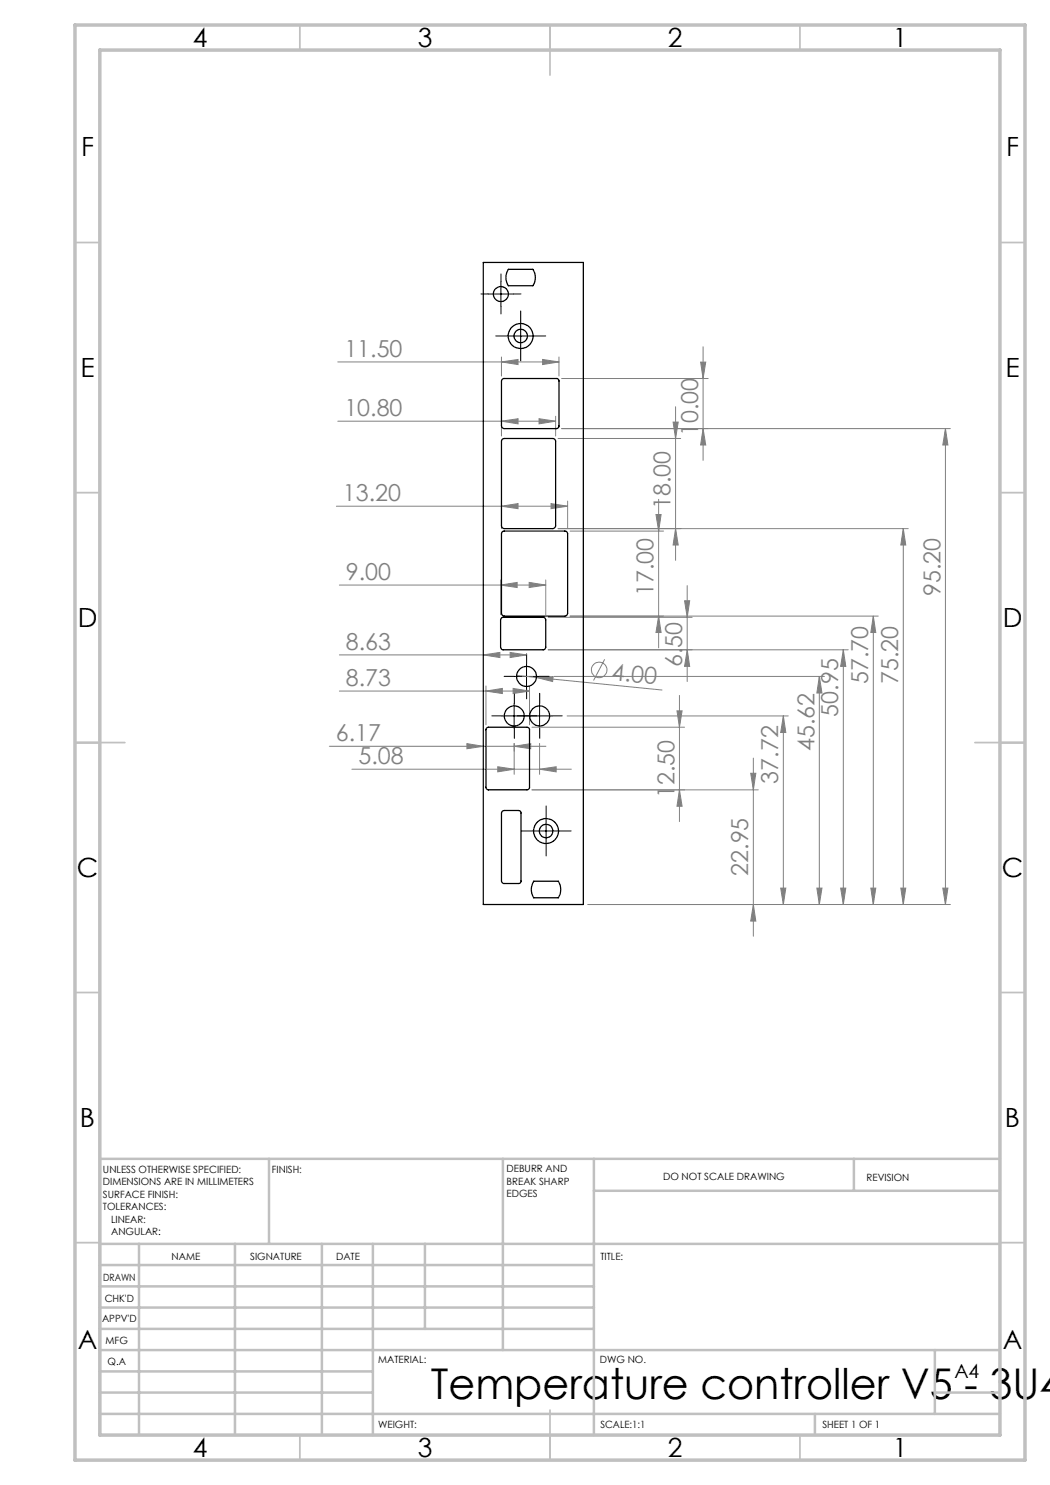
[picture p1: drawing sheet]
<svg xmlns="http://www.w3.org/2000/svg" width="210mm" height="297mm" viewBox="0 0 210 297" stroke-linecap="round" stroke-linejoin="round" font-family="sans-serif">
<g fill="none" stroke="#808080" stroke-width=".2">
<path d="M67.6 72.4h44.2M100.3 72.4l3.3-.5v1zM100.3 71.4v3.8M108.5 71.9l3.3 .5-3.3 .5zM111.8 71.4v3.8M112.3 75.7h29.3M140.1 72.4h1l-.5 3.3zM140.6 69.4v22.7M67.6 84.2h43.5M100.3 84.2l3.3-.5v1.1zM100.3 83.3v3.9M107.8 83.7l3.3 .5-3.3 .6z"/>
<path d="M111.1 83.3v3.9M111.6 87.7h24.5M131.7 99.9v29.7M134.6 84.4h1l-.5 3.3zM135.1 81.3v30.8M140.6 85.7l.5 3.3h-1zM189.1 85.7v95.2M189.1 85.7l.5 3.3h-1zM190.1 85.7h-77.8M67.3 101.2h46.2M67.9 117h41.2M100.1 117l3.3-.5v1z"/>
<path d="M100.1 116v6.9M100.3 101.2l3.3-.5v1zM100.3 100.2v5.5M105.8 116.5l3.3 .5-3.3 .5zM109.1 116v6.9M110.2 100.7l3.3 .5-3.3 .5zM113.5 100.2v5.5M114 106.2h18.7M131.2 102.9h1l-.5 3.3zM135.1 105.7l.5 3.3h-1zM137.4 117.1v19.2M180.7 105.7v75.2"/>
<path d="M180.7 105.7l.5 3.3h-1zM181.6 105.7h-70M67.9 138.2h38M67.9 131h37.4M96.7 131l3.3-.5v1zM97.2 138.2l3.3-.5v1zM97.2 137.2v7.8M102 130.5l3.3 .5-3.3 .5zM102.6 137.7l3.3 .5-3.3 .5zM103.3 135.1l4 .4M105.9 137.2v7.8M107.3 135.5l3.3-.2-.1 1z"/>
<path d="M107.3 135.5l25.1 2.5M109.6 123.5h28.8M110.8 135.3h54.1M120.9 131.9l-2.2 4.2M131.7 123.2l.5 3.3h-1zM135.9 139.1v25.2M136.9 120.2h1l-.5 3.3zM137.4 130l.5 3.3h-1zM163.9 135.3v45.6M163.9 135.3l.5 3.3h-1zM168.7 130v50.9M168.7 130l.5 3.3h-1.1z"/>
<path d="M169.7 130h-60.1M174.7 123.2v57.7M174.7 123.2l.5 3.3h-1zM175.6 123.2h-61.6M65.9 149.3h43.3M70.4 153.8h43.9M93.4 148.7l3.3 .6-3.3 .5zM99.6 153.3l3.2 .5-3.2 .6zM102.8 149.3l3.4-.6v1.1zM102.8 148.7v6.2M106.4 158h45.3M106.4 145.4h30.5"/>
<path d="M107.9 153.8l3.3-.5v1.1zM107.9 148.7v6.2M113.4 143.2h44.3M135.4 142.2h1l-.5 3.2zM135.9 158l.5 3.3h-1zM150.1 154.7h1.1l-.5 3.3zM150.7 151.6v35.7M156.7 143.2v37.7M156.7 143.2l.5 3.3h-1.1zM156.1 177.6h1.1l-.5 3.3zM163.4 177.6h1l-.5 3.3zM168.1 177.6h1.1l-.5 3.3z"/>
<path d="M174.2 177.6h1l-.5 3.3zM180.2 177.6h1l-.5 3.3zM188.6 177.6h1l-.5 3.3zM117.7 180.9h72.4M150.7 180.9l.5 3.3h-1.1z"/>
<circle cx="119.8" cy="134" r="1.57"/>
</g>
<g fill="none" stroke="#000" stroke-width=".2" stroke-dasharray="15.2 1.3 1.3 1.3">
<path d="M97.7 58.8h-1.5M100.2 56.3v-1.5M102.7 58.8h1.5M100.2 61.3v1.5M101.6 67.2h-2.5M104.1 64.7v-2.5M104.1 69.7v2.5M106.6 67.2h2.5M102.8 135.3h-2M105.3 132.8v-2M105.3 137.8v2M107.8 135.3h2"/>
<path d="M100.4 143.2h-2M102.9 140.7v-2M102.9 145.7v2M105.4 143.2h2M105.4 143.2h-2M107.9 140.7v-2M107.9 145.7v2M110.4 143.2h2M106.7 166.2h-2.5M109.2 163.7v-2.5M109.2 168.7v2.5M111.7 166.2h2.5"/>
</g>
<path d="M97.7 58.8h5M100.2 56.3v5M101.6 67.2h5M104.1 64.7v5M102.8 135.3h5M105.3 132.8v5M100.4 143.2h4.9M102.8 140.7v5M105.4 143.2h5M107.9 140.7v5M106.7 166.2h5M109.2 163.7v5" fill="none" stroke="#000" stroke-width=".2"/>
<g fill="none" stroke="#c0c0c0" stroke-width=".35">
<path d="M60 5v5M110 5v10M160 5v5M15 48.5h5M200 48.5h5M15 98.5h5M200 98.5h5M15 148.5h10M195 148.5h10M15 198.5h5M200 198.5h5M15 248.5h5"/>
<path d="M200 248.5h5M60 287v5M110 282v10M160 287v5"/>
</g>
<g fill="none" stroke="#c0c0c0" stroke-width=".5">
<path d="M53.8 231.8v17M100.6 231.8v38.2M118.8 231.8v55.2M118.8 238.2h81.2M170.8 231.8v6.4M200 231.8h-180v55.2M20 248.8h180M20 257.3h98.8M20 253h98.8M27.8 248.8v38.2M47 248.8v38.2M64.4 248.8v38.2"/>
<path d="M74.6 248.8v38.2M85 248.8v17M20 265.8h98.8M20 261.5h98.8M20 278.5h54.6M20 274.3h54.6M20 270h180M187 278.5h13M187 270v12.8M20 282.8h180M163 282.8v4.2"/>
</g>
<path d="M15 5h190v287h-190zM20 10h180v277h-180z" fill="none" stroke="#c0c0c0" stroke-width=".7"/>
<g fill="#808080">
<path d="M107.3 135.5l3.3-.2-.1 1z"/>
<path d="M110.2 100.7l3.3 .5-3.3 .5zM100.3 101.2l3.3-.5v1zM105.8 116.5l3.3 .5-3.3 .5zM100.1 117l3.3-.5v1zM102.6 137.7l3.3 .5-3.3 .5zM97.2 138.2l3.3-.5v1zM102 130.5l3.3 .5-3.3 .5zM96.7 131l3.3-.5v1zM102.8 149.3l3.4-.6v1.1zM93.4 148.7l3.3 .6-3.3 .5z"/>
<path d="M100.3 72.4l3.3-.5v1zM108.5 71.9l3.3 .5-3.3 .5zM100.3 84.2l3.3-.5v1.1zM107.8 83.7l3.3 .5-3.3 .6zM99.6 153.3l3.2 .5-3.2 .6zM107.9 153.8l3.3-.5v1.1z"/>
<path d="M135.9 158l.5 3.3h-1zM135.4 142.2h1l-.5 3.2z"/>
<path d="M137.4 130l.5 3.3h-1zM136.9 120.2h1l-.5 3.3zM131.7 123.2l.5 3.3h-1zM131.2 102.9h1l-.5 3.3zM135.1 105.7l.5 3.3h-1zM134.6 84.4h1l-.5 3.3zM140.6 85.7l.5 3.3h-1zM140.1 72.4h1l-.5 3.3z"/>
<path d="M150.1 154.7h1.1l-.5 3.3zM150.7 180.9l.5 3.3h-1.1zM156.7 143.2l.5 3.3h-1.1zM156.1 177.6h1.1l-.5 3.3zM163.9 135.3l.5 3.3h-1zM163.4 177.6h1l-.5 3.3zM168.7 130l.5 3.3h-1.1zM168.1 177.6h1.1l-.5 3.3zM174.7 123.2l.5 3.3h-1zM174.2 177.6h1l-.5 3.3zM180.7 105.7l.5 3.3h-1zM180.2 177.6h1l-.5 3.3zM189.1 85.7l.5 3.3h-1zM188.6 177.6h1l-.5 3.3z"/>
</g>
<g fill="none" stroke="#000" stroke-width=".25">
<path d="M96.7 52.5h20v128.4h-20zM101.7 53.9h4.9a2.97 2.97 0 0 1 0 3.2h-4.9a2.97 2.97 0 0 1 0-3.2zM100.4 75.9l.3-.2h10.7l.3 .1 .1 .3-.1 9.4-.4 .2h-10.7l-.3-.5v-9zM100.5 87.8l.3-.1h9.8l.4 .2 .1 .3v17l-.2 .4-.3 .1h-9.8l-.5-.3v-17.2zM100.4 106.4l.3-.2h12.4l.3 .2 .1 .3v16l-.3 .5h-12.4l-.5-.3v-16.2zM100.4 123.5h8.5l.2 .5v5.5l-.1 .2-.3 .3-8.3-.1-.3-.4v-5.5zM97.3 145.6l.4-.2h7.7l.4 .2 .1 .3v11.6l-.2 .4-.3 .1h-7.7l-.4-.3-.1-11.8zM100.5 162.2l.3-.1h2.9l.4 .1 .1 .3v13.8l-.4 .4h-3.1l-.4-.3v-13.8zM106.8 176.2h4.9a3 3 0 0 1 0 3.4h-4.9a3 3 0 0 1 0-3.4z"/>
<circle cx="100.2" cy="58.8" r="1.49"/>
<circle cx="104.1" cy="67.2" r="2.51"/>
<circle cx="104.1" cy="67.2" r="1.34"/>
<circle cx="105.3" cy="135.3" r="2.01"/>
<circle cx="102.8" cy="143.2" r="2"/>
<circle cx="107.9" cy="143.2" r="2"/>
<circle cx="109.2" cy="166.2" r="1.35"/>
<circle cx="109.2" cy="166.2" r="2.51"/>
</g>
<text font-size="8.5" x="86.2" y="279.7">Temperature controller V5 - 3U4</text>
<g font-size="5.3">
<text x="38.5" y="9.5">4</text>
<text x="83.5" y="9.5">3</text>
<text x="133.6" y="9.5">2</text>
<text x="178.6" y="9.5">1</text>
<text x="16.2" y="31.2">F</text>
<text x="201.2" y="31.2">F</text>
<text x="16.1" y="75.5">E</text>
<text x="201.1" y="75.5">E</text>
<text x="15.5" y="125.5">D</text>
<text x="200.5" y="125.5">D</text>
<text x="15.4" y="175.5">C</text>
<text x="200.4" y="175.5">C</text>
<text x="16" y="225.5">B</text>
<text x="201" y="225.5">B</text>
<text x="15.5" y="269.7">A</text>
<text x="200.5" y="269.7">A</text>
<text x="38.5" y="291.5">4</text>
<text x="83.5" y="291.5">3</text>
<text x="133.6" y="291.5">2</text>
<text x="178.6" y="291.5">1</text>
</g>
<g font-size="4.7" fill="#808080">
<text x="68.9" y="71.4">11.50</text>
<text x="68.9" y="83.2">10.80</text>
<text x="139.6" y="87.2" transform="rotate(-90 139.6 87.2)">10.00</text>
<text x="68.6" y="100.2">13.20</text>
<text x="134.1" y="101.8" transform="rotate(-90 134.1 101.8)">18.00</text>
<text x="69.2" y="116">9.00</text>
<text x="130.7" y="119.3" transform="rotate(-90 130.7 119.3)">17.00</text>
<text x="188.1" y="119.3" transform="rotate(-90 188.1 119.3)">95.20</text>
<text x="69.2" y="130">8.63</text>
<text x="69.2" y="137.2">8.73</text>
<text x="122.2" y="135.9" transform="rotate(6 122.2 135.9)">4.00</text>
<text x="136.4" y="133.4" transform="rotate(-90 136.4 133.4)">6.50</text>
<text x="173.7" y="136.8" transform="rotate(-90 173.7 136.8)">57.70</text>
<text x="179.7" y="136.8" transform="rotate(-90 179.7 136.8)">75.20</text>
<text x="167.7" y="143.3" transform="rotate(-90 167.7 143.3)">50.95</text>
<text x="67.2" y="148.2">6.17</text>
<text x="71.7" y="152.8">5.08</text>
<text x="162.9" y="150.2" transform="rotate(-90 162.9 150.2)">45.62</text>
<text x="134.9" y="159.7" transform="rotate(-90 134.9 159.7)">12.50</text>
<text x="155.7" y="156.7" transform="rotate(-90 155.7 156.7)">37.72</text>
<text x="149.7" y="175.2" transform="rotate(-90 149.7 175.2)">22.95</text>
</g>
<text font-size="3.9" x="190.9" y="275.5">A4</text>
<g font-size="2">
<text x="20.6" y="234.6">UNLESS OTHERWISE SPECIFIED:</text>
<text x="20.6" y="237.1">DIMENSIONS ARE IN MILLIMETERS</text>
<text x="20.6" y="239.6">SURFACE FINISH:</text>
<text x="54.4" y="234.6">FINISH:</text>
<text x="101.3" y="234.5">DEBURR AND</text>
<text x="101.3" y="237">BREAK SHARP</text>
<text x="101.3" y="239.5">EDGES</text>
<text x="132.6" y="236">DO NOT SCALE DRAWING</text>
<text x="173.3" y="236.2">REVISION</text>
<text x="20.6" y="242.1">TOLERANCES:</text>
<text x="22.2" y="244.6">LINEAR:</text>
<text x="22.2" y="247.1">ANGULAR:</text>
<text x="34.3" y="252">NAME</text>
<text x="50" y="251.9">SIGNATURE</text>
<text x="67.2" y="251.9">DATE</text>
<text x="120.1" y="251.9">TITLE:</text>
<text x="20.6" y="256.1">DRAWN</text>
<text x="20.9" y="260.3">CHK'D</text>
<text x="20.4" y="264.4">APPV'D</text>
<text x="21.1" y="268.8">MFG</text>
<text x="21.5" y="273">Q.A</text>
<text x="75.6" y="272.5">MATERIAL:</text>
<text x="120" y="272.5">DWG NO.</text>
<text x="75.6" y="285.5">WEIGHT:</text>
<text x="120.1" y="285.6">SCALE:1:1</text>
<text x="164.5" y="285.6">SHEET 1 OF 1</text>
</g>
</svg>
